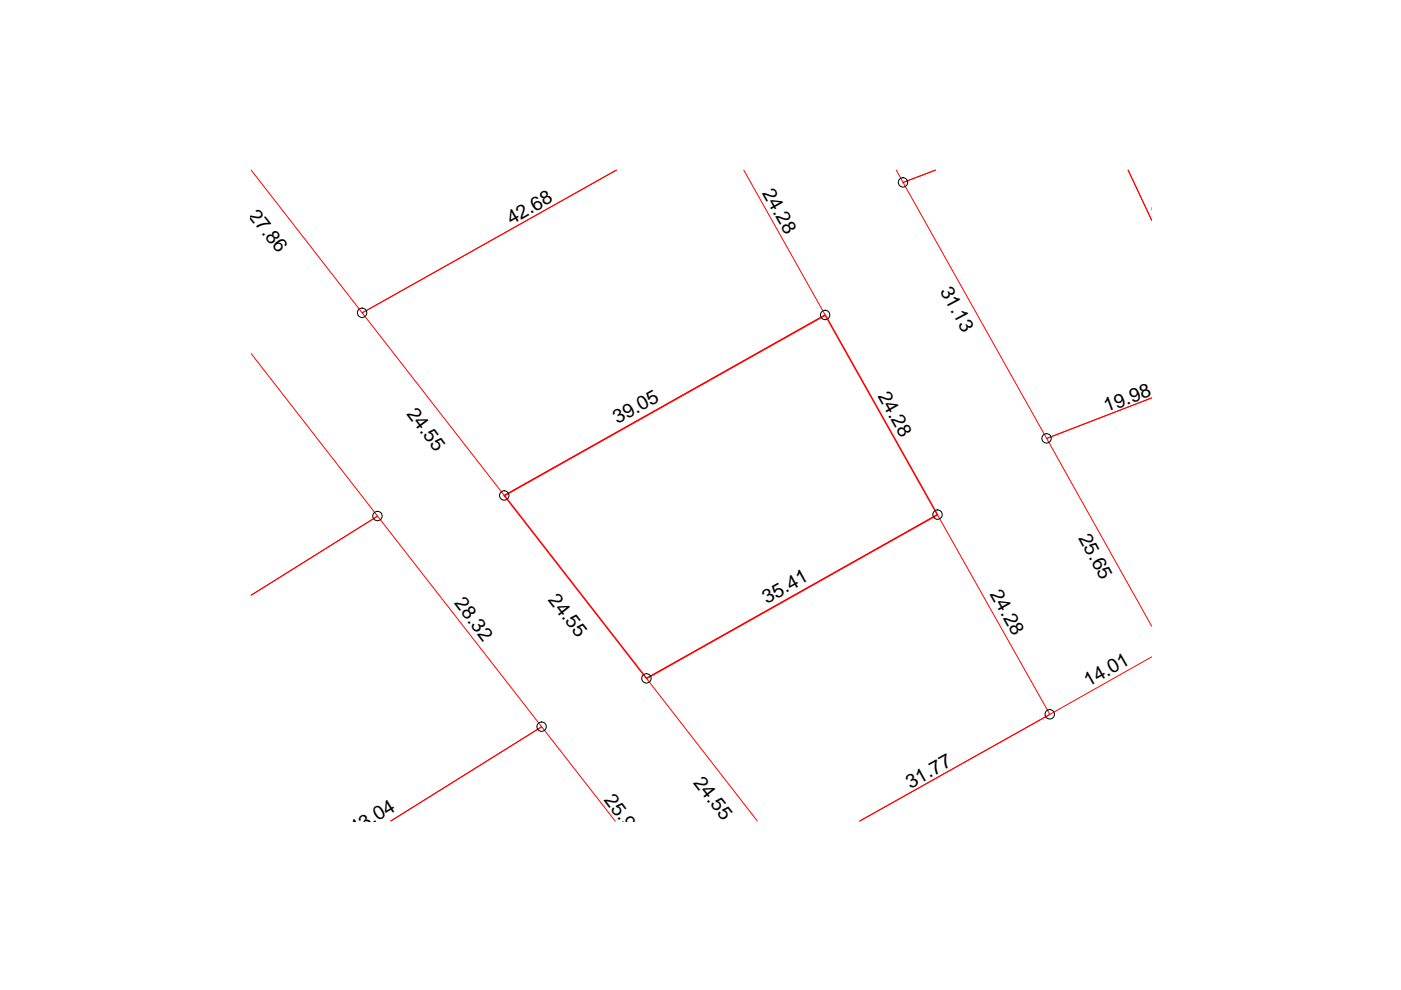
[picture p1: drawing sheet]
<svg xmlns="http://www.w3.org/2000/svg" width="297mm" height="210mm" viewBox="0 0 297 210" stroke-linecap="round" stroke-linejoin="round" font-family="sans-serif">
<path d="M53.3 36.1l23.5 30.2 53.9-30.2-53.9 30.2 30.1 38.8 68.1-38.3-17.3-30.7M190 36.1l1.5 2.6 6.8-2.6-6.8 2.6 30.4 54.3 22.3-8.6-22.3 8.6 22.3 39.8M239.2 36.1l5 10.6M53.3 75l26.8 34.4-26.8 16.8 26.8-16.8 34.8 44.7-32.1 20 32.1-20 15.5 20M244.2 139.3l-61.9 34.8 40.3-22.6-23.8-42.4-61.7 34.7 23.5 30.3" fill="none" stroke="#f00" stroke-width=".21"/>
<path d="M106.9 105.1l68.1-38.3 23.8 42.3-61.7 34.7z" fill="none" stroke="#f00" stroke-width=".34"/>
<g fill="none" stroke="#000" stroke-width=".21">
<circle cx="191.5" cy="38.7" r=".99"/>
<circle cx="76.8" cy="66.3" r=".99"/>
<circle cx="174.9" cy="66.8" r=".99"/>
<circle cx="221.9" cy="92.9" r=".99"/>
<circle cx="80" cy="109.4" r=".99"/>
<circle cx="106.9" cy="105.1" r=".99"/>
<circle cx="198.8" cy="109.1" r=".99"/>
<circle cx="114.8" cy="154.1" r=".99"/>
<circle cx="137.1" cy="143.8" r=".99"/>
<circle cx="222.6" cy="151.4" r=".99"/>
</g>
<g font-size="4.1">
<text x="161.5" y="40.9" transform="rotate(61 161.5 40.9)">24.28</text>
<text x="52.5" y="45.7" transform="rotate(51 52.5 45.7)">27.86</text>
<text x="108.5" y="47.8" transform="rotate(-30 108.5 47.8)">42.68</text>
<text x="243.9" y="43.8" transform="rotate(65 243.9 43.8)">30.90</text>
<text x="199.3" y="61.6" transform="rotate(62 199.3 61.6)">31.13</text>
<text x="186" y="83.9" transform="rotate(61 186 83.9)">24.28</text>
<text x="86.1" y="87.7" transform="rotate(53 86.1 87.7)">24.55</text>
<text x="234.6" y="87.4" transform="rotate(-20 234.6 87.4)">19.98</text>
<text x="130.9" y="90" transform="rotate(-29 130.9 90)">39.05</text>
<text x="228.6" y="114" transform="rotate(62 228.6 114)">25.65</text>
<text x="209.8" y="125.9" transform="rotate(61 209.8 125.9)">24.28</text>
<text x="96.2" y="127.9" transform="rotate(53 96.2 127.9)">28.32</text>
<text x="116.1" y="127.3" transform="rotate(52 116.1 127.3)">24.55</text>
<text x="162.6" y="128.1" transform="rotate(-29 162.6 128.1)">35.41</text>
<text x="230.8" y="145.8" transform="rotate(-30 230.8 145.8)">14.01</text>
<text x="146.9" y="166" transform="rotate(52 146.9 166)">24.55</text>
<text x="193" y="167.3" transform="rotate(-29 193 167.3)">31.77</text>
<text x="128" y="169.6" transform="rotate(53 128 169.6)">25.95</text>
<text x="75.1" y="177.1" transform="rotate(-31 75.1 177.1)">43.04</text>
</g>
</svg>
